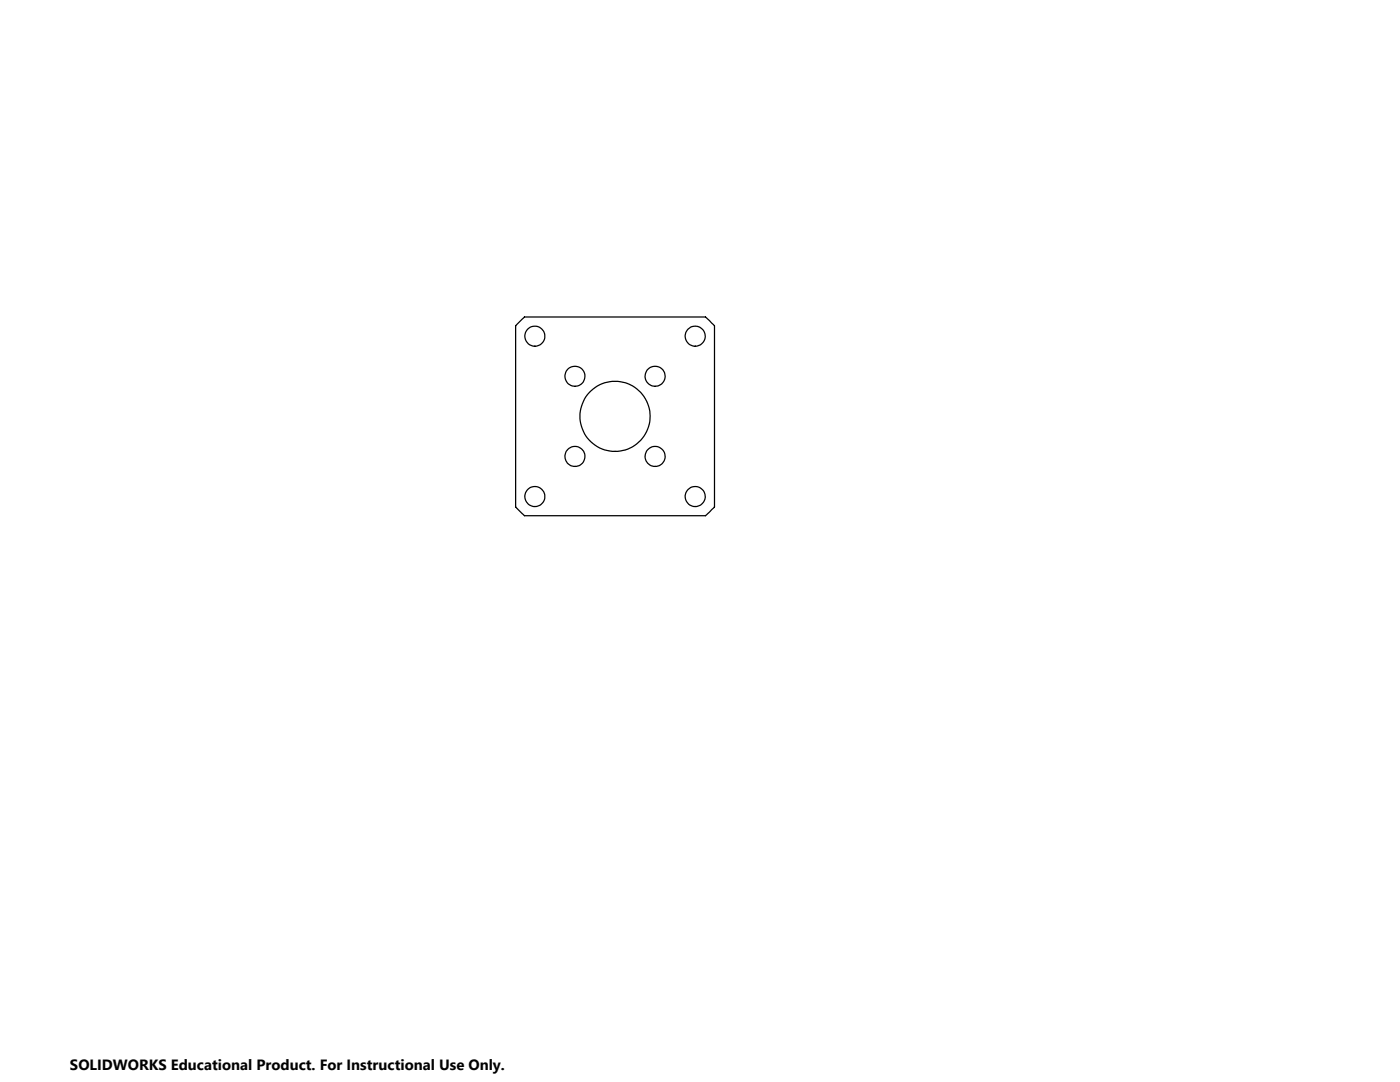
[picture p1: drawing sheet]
<svg xmlns="http://www.w3.org/2000/svg" width="279mm" height="216mm" viewBox="0 0 279 216" stroke-linecap="round" stroke-linejoin="round" font-family="sans-serif">
<g fill="none" stroke="#000" stroke-width=".25">
<path d="M103.3 64.6l1.4-1.3h36.1l.7 .6 1.1 1.1v36.1l-.2 .3-1.6 1.5h-36.1l-.5-.4-1.3-1.4v-36.1z"/>
<circle cx="106.8" cy="67.1" r="2"/>
<circle cx="114.7" cy="75.1" r="2.01"/>
<circle cx="130.7" cy="75.1" r="2"/>
<circle cx="138.7" cy="67.1" r="2"/>
<circle cx="106.8" cy="99.1" r="2"/>
<circle cx="114.7" cy="91.1" r="2.01"/>
<circle cx="122.7" cy="83.1" r="7"/>
<circle cx="130.7" cy="91.1" r="2"/>
<circle cx="138.7" cy="99.1" r="2"/>
</g>
<text font-size="3" x="14" y="213.5">SOLIDWORKS Educational Product. For Instructional Use Only.</text>
</svg>
